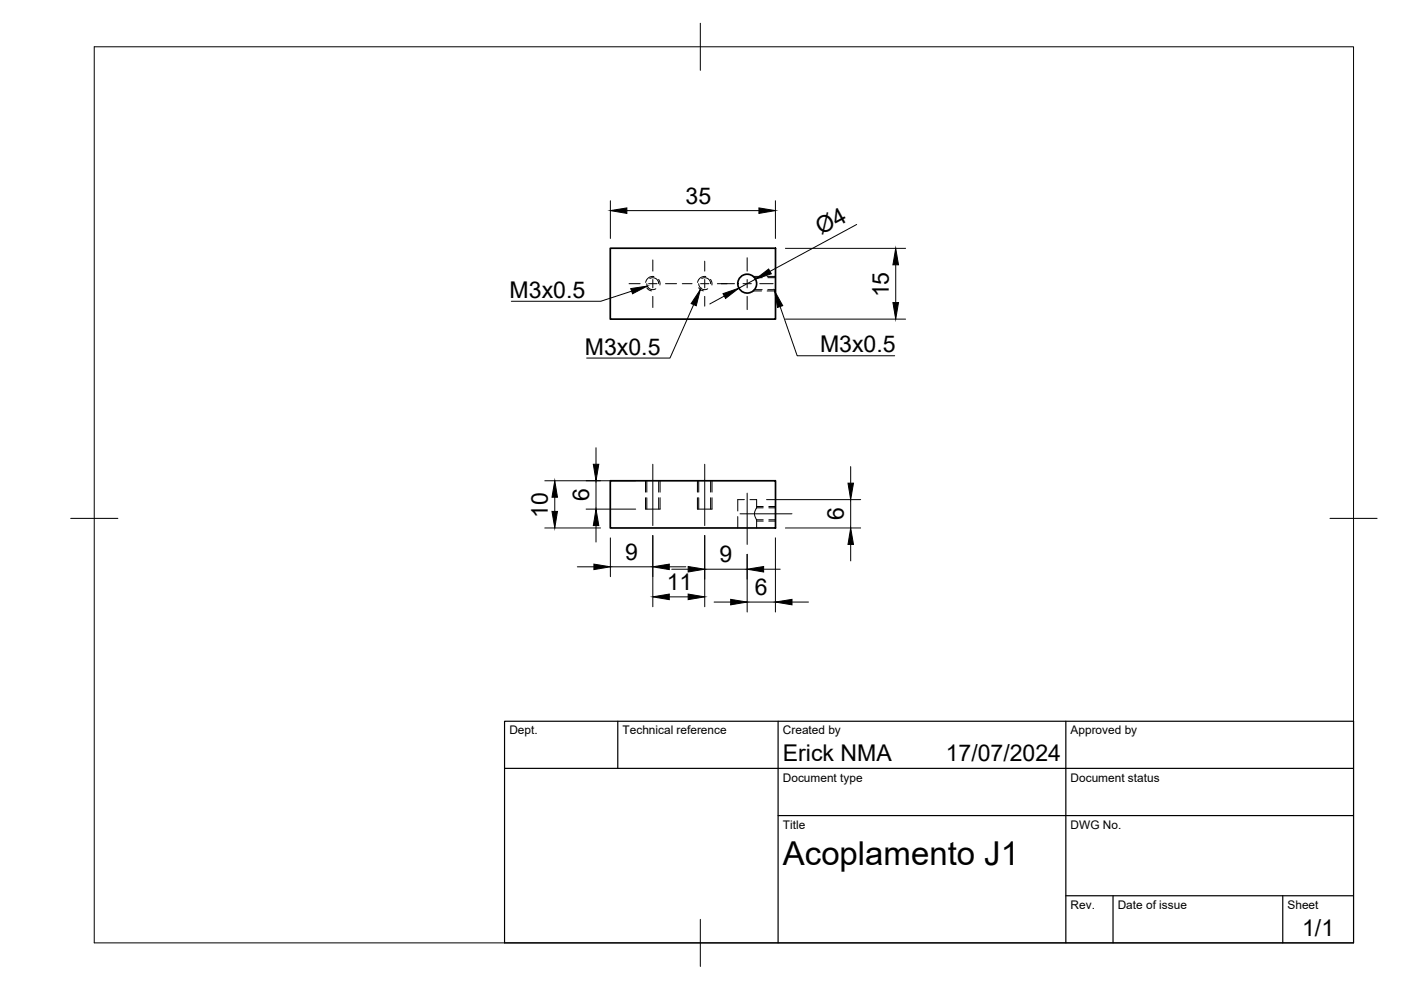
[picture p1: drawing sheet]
<svg xmlns="http://www.w3.org/2000/svg" width="297mm" height="210mm" viewBox="0 0 297 210" stroke-linecap="round" stroke-linejoin="round" font-family="sans-serif">
<!-- layer: Visible -->
<g fill="none" stroke="#000" stroke-width=".36">
<path d="M129.4 52.6h35v15.1h-35zM129.4 101.9h35v10h-35z"/>
<circle cx="158.4" cy="60.1" r="2"/>
</g>
<!-- layer: Hidden -->
<g fill="none" stroke="#000" stroke-width=".21">
<path d="M137.8 59a1.27 1.27 0 0 1 1.9 1.1M148.8 59a1.26 1.26 0 0 1 1.9 1.1M160 58.9h1.6M162.8 58.9h1.6M137.1 60.1a1.25 1.25 0 0 0 1.9 1.1M148.1 60.1a1.25 1.25 0 0 0 2 1.1M160 61.4h1.6M162.8 61.4h1.6M136.9 107.9h3.1M137.1 101.9v2.4M137.1 105.5v2.4M139.7 101.9v2.4"/>
<path d="M139.7 105.5v2.4M147.9 107.9h3.1M148.1 101.9v2.4M148.1 105.5v2.4M150.7 101.9v2.4M150.7 105.5v2.4M156.4 109.5v2.4M157.8 105.9h-1.4v2.4M159 105.9h1.4v1.8M160.4 107.7l-.4 1.2 .4 1.3M160.4 110.2h1.4M160.4 107.7h1.4"/>
<path d="M160.4 110.2v1.7M163 110.2h1.4M163 107.7h1.4"/>
</g>
<!-- layer: Hidden Narrow -->
<g fill="none" stroke="#000" stroke-width=".21">
<path d="M138.6 58.6a1.53 1.53 0 0 0-1.7 1.3M139.6 59.2l.3 .6v.6M149.6 58.6a1.53 1.53 0 0 0-1.7 1.3M150.6 59.2l.3 .6v.6M159.7 58.6h1.8M162.6 58.6h1.8M137.1 61l.5 .5 .5 .2M148.1 61l.5 .5 .5 .2M159.7 61.7h1.8M162.6 61.7h1.8M136.9 101.9v2.4M136.9 105.5v2.4"/>
<path d="M140 101.9v2.4M140 105.5v2.4M147.9 101.9v2.4M147.9 105.5v2.4M151 101.9v2.4M151 105.5v2.4M160.4 110.5h1.4M160.4 107.4h1.4M163 110.5h1.4M163 107.4h1.4"/>
</g>
<!-- layer: BORDER -->
<path d="M20 9.9h267v190h-267zM148.5 4.9v10M15 109.9h10M282 109.9h10M148.5 194.9v10" fill="none" stroke="#000" stroke-width=".21"/>
<!-- layer: TITLEBLOCK -->
<path d="M107 152.9h180v47h-180zM131 152.9v10M165 152.9v47M226 152.9v47M107 162.9h180M165 172.9h122M226 189.9h61M236 189.9v10M272 189.9v10" fill="none" stroke="#000" stroke-width=".25"/>
<!-- layer: FD_Dimensions -->
<g fill="none" stroke="#000" stroke-width=".21">
<path d="M129.4 42.6v8M132.9 44.7h28M160.2 59.2l-3.5 1.9M164.4 42.6v8M166.5 52.7h25.5M181.6 47.6l-18.4 9.9M189.9 56.1v8M153.6 62.8l-3.1 1.6M166.5 67.7h25.5M126.4 94.9v3.5M180.4 98.9v3.5M115.5 111.9h11.8"/>
<path d="M115.5 101.9h19.3M117.6 105.4v3M124.3 107.9h10.5M126.4 101.9v6M126.4 111.4v3.5M129.4 114v8.3M138.4 113.5v15.1M149.4 113.5v15.1M158.4 117.5v12.3M162.5 105.9h20M164.4 114v15.8M166.5 111.9h16"/>
<path d="M180.4 105.9v6M180.4 115.4v3.5M122.4 120.2h3.5M129.4 120.2h9M141.9 126.5h4M141.9 120.2h3.5M142.4 120.7h3.5M149.4 120.7h9M151.4 127.6h3.5M158.4 127.6h6M161.9 120.7h3.5M167.9 127.6h3.5"/>
</g>
<g fill="#000" stroke="#000" stroke-width=".21">
<path d="M129.4 44.7l3.5-.6v1.1zM160.9 44.1l3.5 .6-3.5 .5zM160.2 59.2l2.8-2.2 .5 1.1zM189.9 52.7l.6 3.4h-1.2zM153.3 62.3l3.4-1.2-2.9 2.2zM189.3 64.1h1.2l-.6 3.6zM125.8 98.4h1.2l-.6 3.5zM117.6 101.9l.6 3.5h-1.2zM117 108.4h1.2l-.6 3.5zM126.4 107.9l.6 3.5h-1.2zM125.9 119.6l3.5 .6-3.5 .6zM138.4 120.2l3.5-.6v1.2z"/>
<path d="M179.8 102.4h1.2l-.6 3.5zM180.4 111.9l.6 3.5h-1.2zM138.4 126.5l3.5-.5v1.1zM145.9 120.1l3.5 .6-3.5 .6zM145.9 126l3.5 .5-3.5 .6zM154.9 127.1l3.5 .5-3.5 .6zM158.4 120.7l3.5-.6v1.2zM164.4 127.6l3.5-.5v1.1z"/>
</g>
<!-- layer: Smart Centers -->
<g fill="none" stroke="#000" stroke-width=".21">
<path d="M138.4 55.1v2.4M138.4 59.3v1.7M149.4 55.4v2.1M149.4 59.3v1.7M158.4 54.6v2.9M158.4 59.3v1.7M133.4 60.1h2.3M137.5 60.1h1.8M138.4 62.8v2.4M141.1 60.1h2.3M144.7 60.1h2M148.5 60.1h1.8"/>
<path d="M149.4 62.8v2.1M152.1 60.1h3.6M157.5 60.1h1.8M158.4 62.8v2.9M161.1 60.1h2.8M138.4 98.4v13M149.4 98.4v13M156.9 108.9h11M158.4 104.6v10.8"/>
</g>
<!-- layer: Hole Notes -->
<path d="M133.7 61.2l3.5-.5-3.1 1.6zM148.5 61.4l-.9 3.4-1.1-.4zM164.2 61.7l1.7 3.1-1.1 .4z" fill="#000" stroke="#000" stroke-width=".21"/>
<path d="M133.9 61.7l-6.5 2.2h-19M147.1 64.6l-5.1 11.3h-17.6M165.4 65l3.6 10.4h20.7" fill="none" stroke="#000" stroke-width=".21"/>
<text font-size="7" x="166" y="183.4">Acoplamento J1</text>
<g font-size="4.9">
<text x="145.4" y="43.2">35</text>
<text x="174.1" y="49.9" transform="rotate(-28 174.1 49.9)">Ø4</text>
<text x="108.1" y="63.2">M3x0.5</text>
<text x="188.4" y="63" transform="rotate(-90 188.4 63)">15</text>
<text x="124" y="75.2">M3x0.5</text>
<text x="173.9" y="74.7">M3x0.5</text>
<text x="124.9" y="106.3" transform="rotate(-90 124.9 106.3)">6</text>
<text x="116.2" y="109.8" transform="rotate(-90 116.2 109.8)">10</text>
<text x="178.9" y="110.3" transform="rotate(-90 178.9 110.3)">6</text>
<text x="132.6" y="118.7">9</text>
<text x="152.5" y="119.2">9</text>
<text x="141.4" y="125.2">11</text>
<text x="160.1" y="126.2">6</text>
<text x="166" y="161.4">Erick NMA</text>
<text x="200.5" y="161.4">17/07/2024</text>
<text x="276.1" y="198.6">1/1</text>
</g>
<g font-size="2.5">
<text x="108" y="155.7">Dept.</text>
<text x="132" y="155.7">Technical reference</text>
<text x="166" y="155.7">Created by</text>
<text x="227" y="155.7">Approved by</text>
<text x="166" y="165.7">Document type</text>
<text x="227" y="165.7">Document status</text>
<text x="166" y="175.7">Title</text>
<text x="227" y="175.7">DWG No.</text>
<text x="227" y="192.7">Rev.</text>
<text x="237" y="192.7">Date of issue</text>
<text x="273" y="192.7">Sheet</text>
</g>
</svg>
